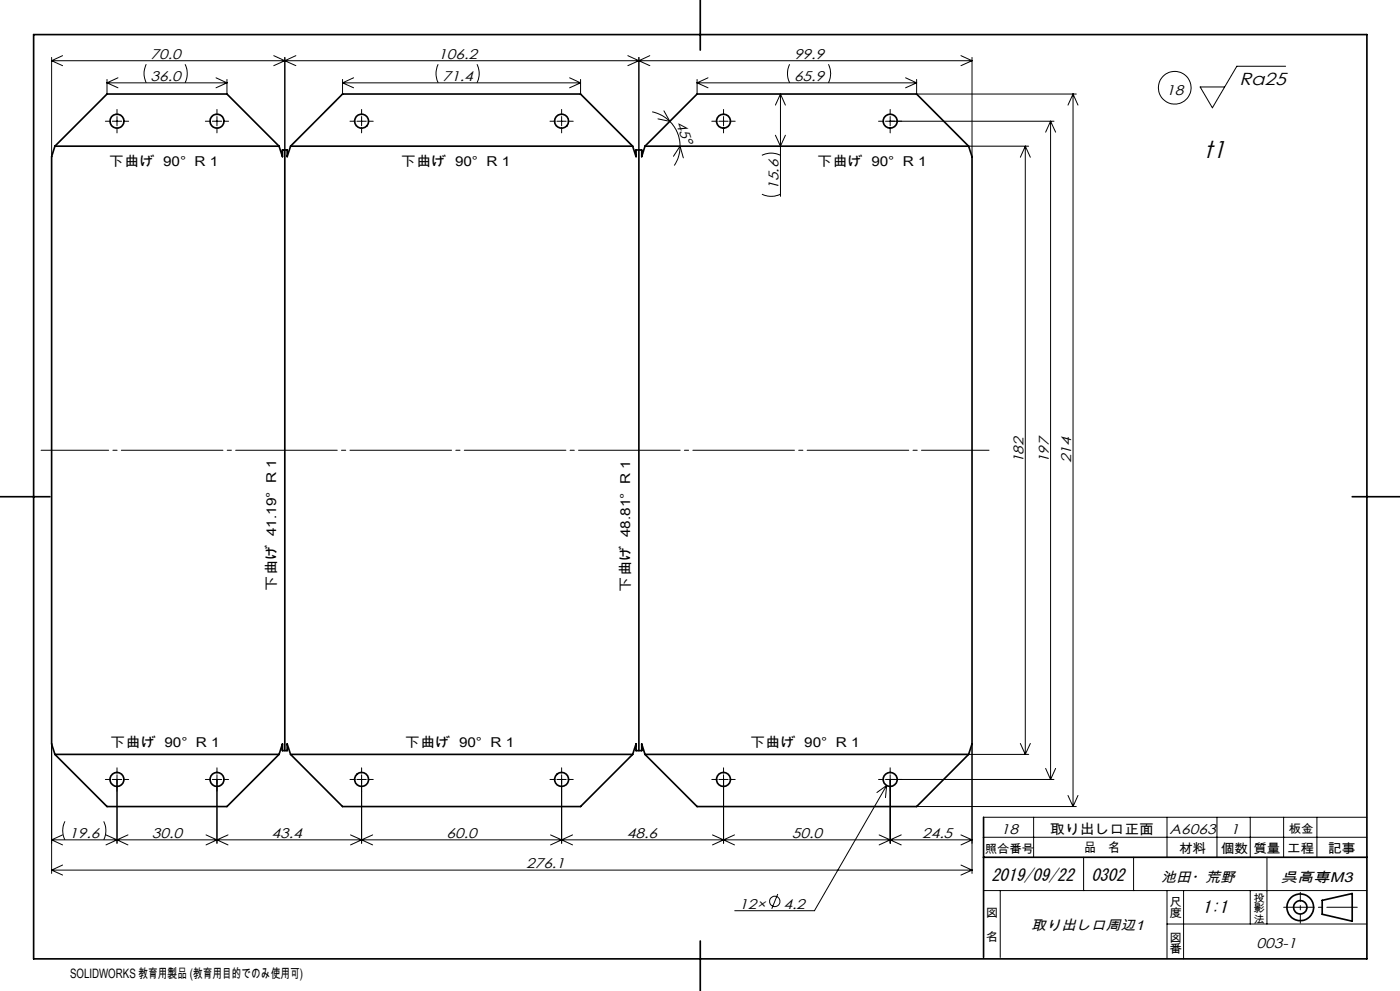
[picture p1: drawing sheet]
<svg xmlns="http://www.w3.org/2000/svg" width="420mm" height="297mm" viewBox="0 0 420 297" stroke-linecap="round" stroke-linejoin="round" font-family="sans-serif">
<g fill="none" stroke="#000" stroke-width=".3">
<path d="M15.5 17.2v29.8M15.5 18.2l3.3 1.5M18.8 16.7l-3.3 1.5M43.9 19.3a6.1 6.1 0 0 0 0 5.5M55.5 19.3a6.4 6.4 0 0 1 0 5.5M82.1 16.7l3.3 1.5M85.4 17.2v27.7M85.4 18.2l3.4 1.5M85.4 18.2l-3.3 1.5M88.8 16.7l-3.4 1.5M131.4 19.3a6.4 6.4 0 0 0 0 5.5M143.1 19.3a6.1 6.1 0 0 1 0 5.5"/>
<path d="M188.3 16.7l3.4 1.5M191.7 17.2v27.7M191.7 18.2l3.2 1.5M191.7 18.2l-3.4 1.5M194.9 16.7l-3.2 1.5M236.9 19.3a6.4 6.4 0 0 0 0 5.5M248.5 19.3a6.1 6.1 0 0 1 0 5.5M288.3 16.7l3.3 1.5M291.6 17.2v29.8M291.6 18.2h-276.1M291.6 18.2l-3.3 1.5M385.7 19.9h-14.6l-7.4 12.4-3.7-6.2h7.4"/>
<path d="M31.6 36.3h1.6M32.1 24.8h36M32.1 23.8v4.4M32.1 24.8l3.3 1.5M33.7 36.3h2.8M35.1 32.8v1.6M35.1 34.9v2.8M35.1 38.2v1.6M35.4 23.3l-3.3 1.5M37 36.3h1.6M61.6 36.3h1.6M63.7 36.3h2.8"/>
<path d="M64.8 23.3l3.3 1.5M65.1 32.8v1.6M65.1 34.9v2.8M65.1 38.2v1.6M67 36.3h1.6M68.1 23.8v4.4M68.1 24.8l-3.3 1.5M102.8 23.8v4.4M102.8 24.8h71.4M102.8 24.8l3.3 1.5M105 36.3h1.6M106.1 23.3l-3.3 1.5"/>
<path d="M107.1 36.3h2.8M108.5 32.8v1.6M108.5 34.9v2.8M108.5 38.2v1.6M110.4 36.3h1.6M165 36.3h1.6M167.1 36.3h2.8M168.5 32.8v1.6M168.5 34.9v2.8M168.5 38.2v1.6M170.4 36.3h1.6M170.9 23.3l3.3 1.5"/>
<path d="M174.2 23.8v4.4M174.2 24.8l-3.3 1.5M195.7 33.5l3 1.2 2.2 1.7M197.4 35.6l3.5 .8M199.2 33.2l1.7 3.2M200.9 36.4a10.3 10.3 0 0 1 3.1 7.4M209.1 24.8h65.9M209.1 23.8v4.4M209.1 24.8l3.3 1.5M212.4 23.3l-3.3 1.5M213.5 36.3h1.7M215.7 36.3h2.7"/>
<path d="M217.1 32.8v1.6M217.1 34.9v2.8M217.1 38.2v1.6M218.9 36.3h1.7M234.1 28.2v30.6M234.1 28.2l1.5 3.3M234.1 28.2l-1.5 3.3M263.6 36.3h1.5M265.6 36.3h50.6M267.1 32.8v1.6M267.1 34.9v2.8M267.1 38.2v1.6"/>
<path d="M271.7 23.3l3.3 1.5M275 23.8v4.4h47.9M275 24.8l-3.3 1.5M315.2 36.3v197.3M315.2 36.3l1.5 3.3M315.2 36.3l-1.5 3.3M321.9 28.2v213.5M321.9 28.2l1.5 3.3M321.9 28.2l-1.5 3.3M204 43.8l-.3 2.8-1.4 3M204 43.8l1 3.5M204 43.8l-2 3"/>
<path d="M228.6 58.2a6.4 6.4 0 0 0 5.5 0M228.6 46.6a6.1 6.1 0 0 1 5.5 0M232.6 40.5l1.5 3.3 1.5-3.3M290.6 43.8h18M307.6 43.8v182.3M307.6 43.8l1.5 3.3M307.6 43.8l-1.5 3.3M15.5 223v38.8M31.6 233.6h1.6M33.7 233.6h2.8M35.1 230.1v1.6M35.1 232.2v20.5"/>
<path d="M37 233.6h1.6M61.6 233.6h1.6M63.7 233.6h2.8M65.1 230.1v1.6M65.1 232.2v20.5M67 233.6h1.6M105 233.6h1.6M107.1 233.6h2.8M108.5 230.1v1.6M108.5 232.2v20.5M110.4 233.6h1.6M165 233.6h1.6"/>
<path d="M167.1 233.6h2.8M168.5 230.1v1.6M168.5 232.2v20.5M170.4 233.6h1.6M213.5 233.6h1.7M215.7 233.6h2.7M217.1 230.1v1.6M217.1 232.2v20.5M218.9 233.6h1.7M263.6 233.6h1.5M265.6 233.6h50.6M266 235.4l-21.7 37.5h-23.9"/>
<path d="M266 235.4l-2.9 2.1M266 235.4l-.4 3.6M267.1 230.1v1.6M267.1 232.2v20.5M290.6 226.1h18M291.6 223v38.8M306.1 222.8l1.5 3.3M309.1 222.8l-1.5 3.3M313.7 230.3l1.5 3.3M316.7 230.3l-1.5 3.3M320.4 238.4l1.5 3.3M323.4 238.4l-1.5 3.3"/>
<path d="M15.5 251.7h276.1M15.5 251.7l3.3 1.5M18.8 250.2l-3.3 1.5M18.8 259.3l-3.3 1.5M19.5 246.2a6.1 6.1 0 0 0 0 5.5M31.1 246.2a6.4 6.4 0 0 1 0 5.5M31.8 250.2l3.3 1.5M35.1 251.7l3.3 1.5M35.1 251.7l-3.3 1.5M38.4 250.2l-3.3 1.5M61.8 250.2l3.3 1.5M65.1 251.7l-3.3 1.5"/>
<path d="M65.1 251.7l3.3 1.5M68.4 250.2l-3.3 1.5M105.2 250.2l3.3 1.5M108.5 251.7l3.3 1.5M108.5 251.7l-3.3 1.5M111.8 250.2l-3.3 1.5M165.2 250.2l3.3 1.5M168.5 251.7l-3.3 1.5M168.5 251.7l3.3 1.5M171.8 250.2l-3.3 1.5M213.7 250.2l3.4 1.5M217.1 251.7l3.2 1.5"/>
<path d="M217.1 251.7l-3.4 1.5M220.3 250.2l-3.2 1.5M263.7 250.2l3.4 1.5M267.1 251.7l3.3 1.5M267.1 251.7l-3.4 1.5M270.4 250.2l-3.3 1.5M275 241.7h47.9M288.3 250.2l3.3 1.5M288.3 259.3l3.3 1.5M291.6 251.7l-3.3 1.5M295.1 250.9h115M295.1 244.9h115"/>
<path d="M310.1 244.9v12M325.1 256.9v10M340.1 256.9v10M350.1 244.9v12M365.1 244.9v12M375.1 244.9v12M380.1 256.9v20M385.1 244.9v12M395.1 244.9v12M15.5 260.8h276.1M15.5 260.8l3.3 1.5M233.3 267.9l-1.8 4.5"/>
<path d="M291.6 260.8l-3.3 1.5M295.1 266.9h115M300.1 266.9v20M350.1 276.9h60M350.1 266.9v20.4M355.1 266.9v20.5M375.1 266.9v10"/>
<circle cx="352.4" cy="26.3" r="4.9"/>
<circle cx="232.4" cy="270.1" r="1.55"/>
</g>
<g fill="none" stroke="#000" stroke-width=".5">
<path d="M10.1 10.4h400v277h-400zM210.1 0v15M16.5 43.8h67.2M16.5 43.8l15.6-15.6h36l15.6 15.6M16.5 43.8l-1 3.2v176l1 3.1M83.7 43.8l1 3.2v-2.1h1.4v2.1l1.1-3.2M85.4 44.9v180.1M87.2 43.8h102.6M87.2 43.8l15.6-15.6h71.4l15.6 15.6M189.8 43.8l1 3.2v-2.1h1.7v2.1l1-3.2M191.7 44.9v180.1M193.5 43.8h97.1"/>
<path d="M193.5 43.8l15.6-15.6h65.9l15.6 15.6M290.6 43.8l1 3.2v176l-1 3.1M0 148.9h15M405.7 148.9h14.3M16.5 226.1h67.2M16.5 226.1l15.6 15.6h36l15.6-15.6M83.7 226.1l1-3.1v2h1.4v-2l1.1 3.1M87.2 226.1h102.6M87.2 226.1l15.6 15.6h71.4l15.6-15.6M189.8 226.1l1-3.1v2h1.7v-2l1 3.1M193.5 226.1h97.1M193.5 226.1l15.6 15.6h65.9l15.6-15.6"/>
<path d="M295.1 244.9v42M295.1 256.9h115M396.7 269.8l9-2v8.3l-9-2.1zM210.1 282v15"/>
<circle cx="35.1" cy="36.3" r="2.1"/>
<circle cx="65.1" cy="36.3" r="2.11"/>
<circle cx="108.5" cy="36.3" r="2.1"/>
<circle cx="168.5" cy="36.3" r="2.11"/>
<circle cx="217" cy="36.3" r="2.1"/>
<circle cx="267.1" cy="36.3" r="2.11"/>
<circle cx="35.1" cy="233.6" r="2.11"/>
<circle cx="65.1" cy="233.6" r="2.11"/>
<circle cx="108.5" cy="233.6" r="2.09"/>
<circle cx="168.5" cy="233.6" r="2.09"/>
<circle cx="217" cy="233.6" r="2.11"/>
<circle cx="267.1" cy="233.6" r="2.12"/>
<circle cx="390.1" cy="271.9" r="4"/>
<circle cx="390.1" cy="271.9" r="2"/>
</g>
<path d="M12.3 134.9h284.4" fill="none" stroke="#000" stroke-width=".3" stroke-dasharray="30.5 1.3 1.3 1.3" stroke-dashoffset="10.2"/>
<path d="M390.1 276.7v-9.3" fill="none" stroke="#000" stroke-width=".3" stroke-dasharray="30.5 1.3 1.3 1.3" stroke-dashoffset="27.8"/>
<path d="M385.1 271.9h22.1" fill="none" stroke="#000" stroke-width=".3" stroke-dasharray="30.5 1.3 1.3 1.3" stroke-dashoffset="21.3"/>
<text font-size="7.3" x="361.2" y="47.3">t1</text>
<text font-size="5.2" x="371.9" y="25.4">Ra25</text>
<g font-size="5.1">
<text x="297.4" y="263.9">2019/09/22</text>
<text x="327.4" y="263.9">0302</text>
<text x="360.8" y="273.5">1:1</text>
</g>
<g font-size="4.2">
<text x="45.2" y="17.6">70.0</text>
<text x="131.5" y="17.6">106.2</text>
<text x="238.2" y="17.6">99.9</text>
<text x="45.2" y="24.2">36.0</text>
<text x="132.8" y="24.2">71.4</text>
<text x="238.2" y="24.2">65.9</text>
<text x="349.9" y="28.3">18</text>
<text x="202.8" y="36.8" transform="rotate(70 202.8 36.8)">45°</text>
<text x="233.6" y="56.9" transform="rotate(-90 233.6 56.9)">15.6</text>
<text x="307" y="138.8" transform="rotate(-90 307 138.8)">182</text>
<text x="314.6" y="138.8" transform="rotate(-90 314.6 138.8)">197</text>
<text x="321.3" y="138.8" transform="rotate(-90 321.3 138.8)">214</text>
<text x="20.8" y="251.1">19.6</text>
<text x="45.6" y="251.1">30.0</text>
<text x="81.5" y="251.1">43.4</text>
<text x="134" y="251.1">60.0</text>
<text x="188.1" y="251.1">48.6</text>
<text x="237.5" y="251.1">50.0</text>
<text x="276.6" y="251.1">24.5</text>
<text x="300.3" y="249.9">18</text>
<text x="350.9" y="249.9">A6063</text>
<text x="369.1" y="249.9">1</text>
<text x="157.8" y="260.2">276.1</text>
<text x="348.4" y="264.4">池田・荒野</text>
<text x="384.2" y="264.4">呉高専M3</text>
<text x="221.7" y="272.3">12×</text>
<text x="235" y="272.3">4.2</text>
<text x="309.4" y="278.6">取り出し口周辺1</text>
<text x="377" y="284.1">003-1</text>
</g>
<g font-size="4.1">
<text x="32.7" y="49.6">下曲げ 90° R 1</text>
<text x="120.2" y="49.6">下曲げ 90° R 1</text>
<text x="245.1" y="49.6">下曲げ 90° R 1</text>
<text x="82.9" y="177" transform="rotate(-90 82.9 177)">下曲げ 41.19° R 1</text>
<text x="189" y="177.3" transform="rotate(-90 189 177.3)">下曲げ 48.81° R 1</text>
<text x="33.1" y="223.9">下曲げ 90° R 1</text>
<text x="121.4" y="223.9">下曲げ 90° R 1</text>
<text x="225" y="223.9">下曲げ 90° R 1</text>
<text x="315.1" y="249.9">取り出し口正面</text>
</g>
<g font-size="3.9">
<text x="325.2" y="255.5">品　名</text>
<text x="353.7" y="255.6">材料</text>
<text x="366.2" y="255.6">個数</text>
<text x="376" y="255.6">質量</text>
<text x="386.1" y="255.6">工程</text>
<text x="398.4" y="255.6">記事</text>
<text x="21" y="293">SOLIDWORKS 教育用製品 (教育用目的でのみ使用可)</text>
</g>
<g font-size="3.5">
<text x="386.6" y="249.7">板金</text>
<text x="295.4" y="255.6">照合番号</text>
<text x="295.8" y="274.9">図</text>
<text x="350.8" y="271.4">尺</text>
<text x="350.8" y="274.9">度</text>
<text x="295.8" y="282">名</text>
<text x="350.8" y="282.2">図</text>
<text x="350.8" y="285.8">番</text>
</g>
<g font-size="3.2">
<text x="376" y="270.2">投</text>
<text x="376" y="273.4">影</text>
<text x="376" y="276.5">法</text>
</g>
</svg>
